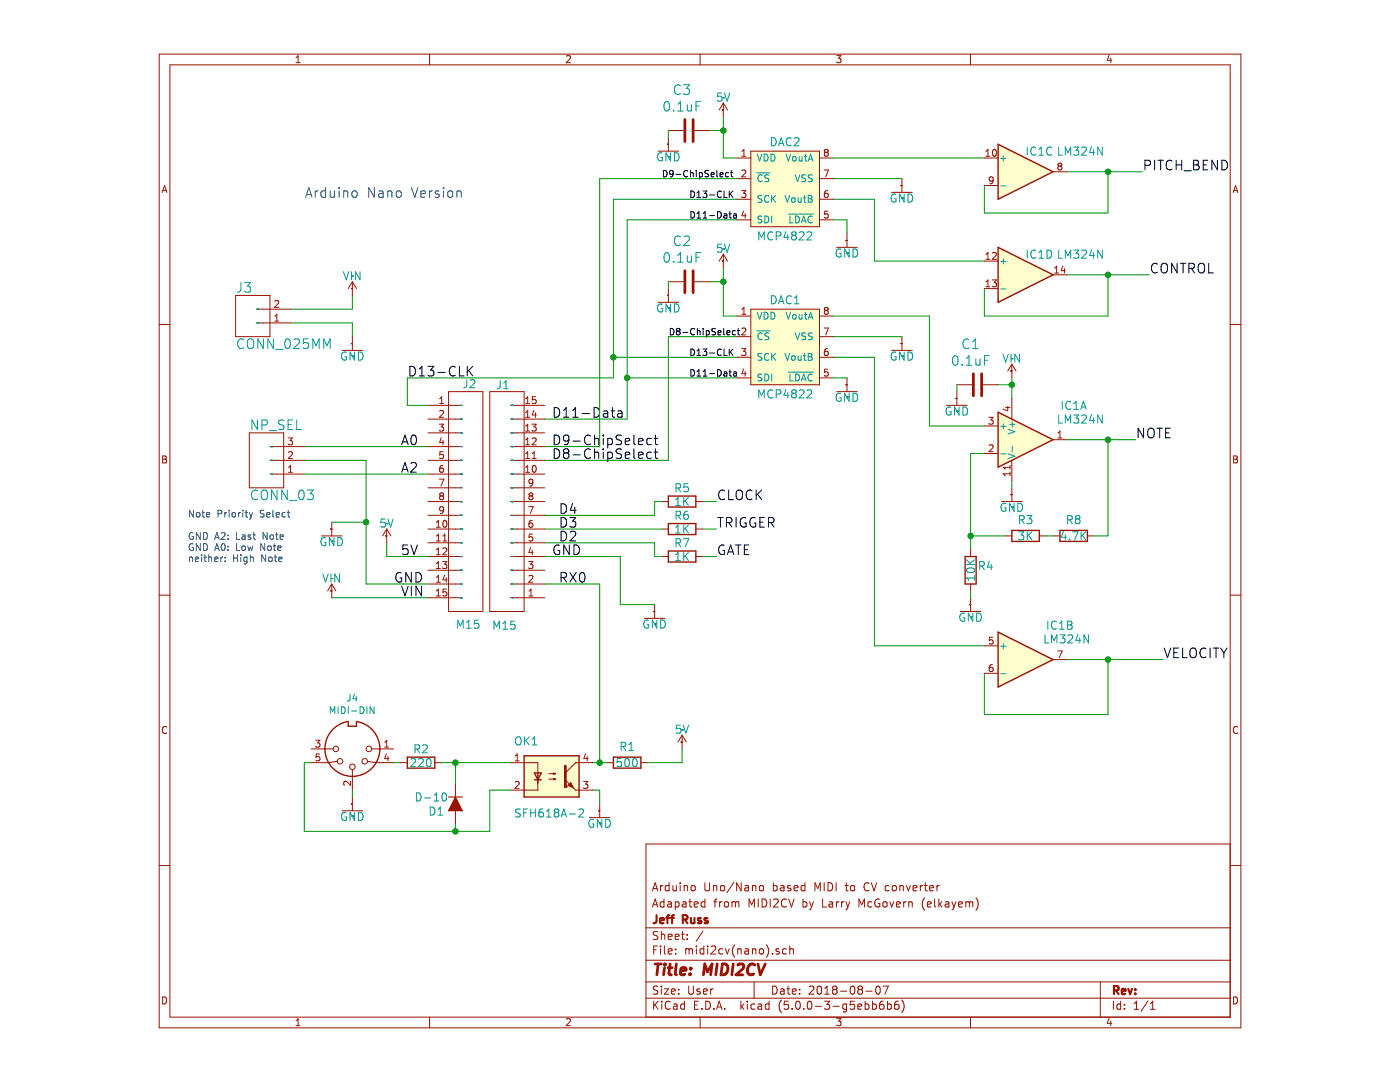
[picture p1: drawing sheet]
EESchema Schematic File Version 4
LIBS:midi2cv(nano)-cache
EELAYER 26 0
EELAYER END
$Descr User 8661 7874
encoding utf-8
Sheet 1 1
Title "MIDI2CV"
Date "2018-08-07"
Rev ""
Comp "Jeff Russ"
Comment1 "Adapated from MIDI2CV by Larry McGovern (elkayem)"
Comment2 "Arduino Uno/Nano based MIDI to CV converter"
Comment3 ""
Comment4 ""
$EndDescr
Wire Wire Line
	3200 4250 3600 4250
Wire Wire Line
	3600 4250 3600 5550
Text Label 3300 4250 0    70   ~ 0
RX0
Wire Wire Line
	4200 5550 4200 5450
Wire Wire Line
	4500 1950 4500 2050
Wire Wire Line
	4500 2050 4500 2300
Wire Wire Line
	4500 2300 4600 2300
Wire Wire Line
	4400 2050 4500 2050
Connection ~ 4500 2050
Wire Wire Line
	4500 850  4500 950 
Wire Wire Line
	4500 950  4500 1150
Wire Wire Line
	4500 1150 4600 1150
Wire Wire Line
	4400 950  4500 950 
Connection ~ 4500 950 
Wire Wire Line
	2050 3950 2050 4050
Wire Wire Line
	2050 4050 2350 4050
Text Label 2150 4050 0    70   ~ 0
5V
Wire Wire Line
	3550 5750 3600 5750
Wire Wire Line
	3600 5750 3600 5850
Wire Wire Line
	5300 1300 5800 1300
Wire Wire Line
	5300 2450 5800 2450
Wire Wire Line
	5300 1600 5400 1600
Wire Wire Line
	5400 1600 5400 1700
Wire Wire Line
	5300 2750 5400 2750
Wire Wire Line
	3200 4050 3750 4050
Wire Wire Line
	3750 4050 3750 4400
Text Label 3250 4050 0    70   ~ 0
GND
Wire Wire Line
	1350 2350 1800 2350
Wire Wire Line
	1800 2350 1800 2450
Wire Wire Line
	1900 4250 2350 4250
Wire Wire Line
	1450 3350 1900 3350
Text Label 2100 4250 0    70   ~ 0
GND
Wire Wire Line
	1500 5550 1450 5550
Wire Wire Line
	1450 5550 1450 6050
Wire Wire Line
	2100 5550 2150 5550
Wire Wire Line
	3800 2750 3800 3050
Wire Wire Line
	3800 2750 3800 1600
Wire Wire Line
	3800 1600 4600 1600
Wire Wire Line
	3800 2750 4600 2750
Text Label 3250 3050 0    70   ~ 0
D11-Data
Connection ~ 3800 2750
Wire Wire Line
	3700 1450 4600 1450
Wire Wire Line
	3700 2600 4600 2600
Text Label 2200 2750 0    70   ~ 0
D13-CLK
Wire Wire Line
	4600 2450 4100 2450
Wire Wire Line
	4100 2450 4100 3350
Wire Wire Line
	4100 3350 3200 3350
Text Label 3250 3350 0    70   ~ 0
D8-ChipSelect
Wire Wire Line
	4600 1300 3600 1300
Wire Wire Line
	3600 3250 3200 3250
Text Label 3250 3250 0    70   ~ 0
D9-ChipSelect
Wire Wire Line
	7000 3200 7300 3200
Wire Wire Line
	7500 3200 7300 3200
Wire Wire Line
	7300 3900 7300 3200
Connection ~ 7300 3200
Text Label 7500 3200 0    70   ~ 0
NOTE
Wire Wire Line
	6400 3300 6300 3300
Wire Wire Line
	6300 3900 6550 3900
Wire Wire Line
	6300 4000 6300 3900
Connection ~ 6300 3900
Wire Wire Line
	1650 4350 2350 4350
Text Label 2150 4350 0    70   ~ 0
VIN
Wire Wire Line
	6600 2900 6600 2800
Wire Wire Line
	6600 2800 6600 2750
Wire Wire Line
	6500 2800 6600 2800
Connection ~ 6600 2800
Wire Wire Line
	1350 2250 1800 2250
Wire Wire Line
	1800 2250 1800 2150
Wire Wire Line
	3200 3950 4000 3950
Text Label 3300 3950 0    70   ~ 0
D2
Text Label 3300 3850 0    70   ~ 0
D3
Wire Wire Line
	3200 3750 4000 3750
Text Label 3300 3750 0    70   ~ 0
D4
Wire Wire Line
	4350 3650 4450 3650
Text Label 4450 3650 0    70   ~ 0
CLOCK
Wire Wire Line
	4350 3850 4450 3850
Text Label 4450 3850 0    70   ~ 0
TRIGGER
Wire Wire Line
	4350 4050 4450 4050
Text Label 4450 4050 0    70   ~ 0
GATE
Wire Wire Line
	5300 2600 5600 2600
Wire Wire Line
	5600 2600 5600 4700
Wire Wire Line
	5600 4700 6400 4700
Wire Wire Line
	7000 4800 7300 4800
Wire Wire Line
	7700 4800 7300 4800
Wire Wire Line
	7300 4800 7300 5200
Wire Wire Line
	7300 5200 6400 5200
Wire Wire Line
	6400 5200 6400 4900
Connection ~ 7300 4800
Text Label 7700 4800 0    70   ~ 0
VELOCITY
Wire Wire Line
	5300 1150 6400 1150
Wire Wire Line
	7000 1250 7300 1250
Wire Wire Line
	7550 1250 7300 1250
Wire Wire Line
	7300 1250 7300 1550
Wire Wire Line
	7300 1550 6400 1550
Wire Wire Line
	6400 1550 6400 1350
Connection ~ 7300 1250
Text Label 7550 1250 0    70   ~ 0
PITCH_BEND
Wire Wire Line
	7000 2000 7300 2000
Wire Wire Line
	7600 2000 7300 2000
Wire Wire Line
	7300 2000 7300 2300
Wire Wire Line
	7300 2300 6400 2300
Wire Wire Line
	6400 2300 6400 2100
Connection ~ 7300 2000
Text Label 7600 2000 0    70   ~ 0
CONTROL
Wire Wire Line
	5300 2300 6000 2300
Wire Wire Line
	6000 2300 6000 3100
Wire Wire Line
	6000 3100 6400 3100
Wire Wire Line
	5300 1450 5600 1450
Wire Wire Line
	5600 1450 5600 1900
Wire Wire Line
	5600 1900 6400 1900
Wire Wire Line
	1450 3250 2350 3250
Text Label 2150 3250 0    70   ~ 0
A0
Text Label 2150 3450 0    70   ~ 0
A2
$Comp
L Isolator:SFH617A-2X017T OK1
U 1 0 6B28BCFFDA224995
P 3250 5650
F 0 "OK1" H 2975 5875 59  0000 L BNN
F 1 "SFH618A-2" H 2975 5350 59  0000 L BNN
F 2 "midi2cv:DIP4" H 3250 5650 50  0001 C CNN
F 3 "" H 3250 5650 50  0001 C CNN
	1    3250 5650
	1    0    0    -1  
$EndComp
$Comp
L midi2cv:MCP4822 DAC1
U 1 0 1D900215E3905EBE
P 4950 2450
F 0 "DAC1" H 4950 2750 59  0000 C TNN
F 1 "MCP4822" H 4950 2000 59  0000 C BNN
F 2 "midi2cv:SOCKET-08" H 4950 2450 50  0001 C CNN
F 3 "" H 4950 2450 50  0001 C CNN
	1    4950 2450
	1    0    0    -1  
$EndComp
$Comp
L midi2cv:MCP4822 DAC2
U 1 0 3DA1A44EB251FBF8
P 4950 1300
F 0 "DAC2" H 4950 1600 59  0000 C TNN
F 1 "MCP4822" H 4950 850 59  0000 C BNN
F 2 "midi2cv:SOCKET-08" H 4950 1300 50  0001 C CNN
F 3 "" H 4950 1300 50  0001 C CNN
	1    4950 1300
	1    0    0    -1  
$EndComp
$Comp
L Device:R R1
U 1 0 F9A4582C116FFAC8
P 3800 5550
F 0 "R1" V 3650 5550 59  0000 C TNN
F 1 "500" V 3800 5550 59  0000 C CNN
F 2 "midi2cv:0207_10" H 3800 5550 50  0001 C CNN
F 3 "" H 3800 5550 50  0001 C CNN
	1    3800 5550
	0    1    1    0   
$EndComp
$Comp
L midi2cv:5V #SUPPLY01
U 1 0 3091F2699BB82FD5
P 4200 5450
F 0 "#SUPPLY01" H 4200 5450 50  0001 C CNN
F 1 "5V" H 4200 5560 59  0000 C BNN
F 2 "" H 4200 5450 50  0001 C CNN
F 3 "" H 4200 5450 50  0001 C CNN
	1    4200 5450
	1    0    0    -1  
$EndComp
$Comp
L midi2cv:GND #GND01
U 1 0 BD537C42A7315E89
P 3600 5950
F 0 "#GND01" H 3600 5950 50  0001 C CNN
F 1 "GND" H 3600 5940 59  0000 C TNN
F 2 "" H 3600 5950 50  0001 C CNN
F 3 "" H 3600 5950 50  0001 C CNN
	1    3600 5950
	1    0    0    -1  
$EndComp
$Comp
L Device:R R2
U 1 0 A65BC6C9EC36843A
P 2300 5550
F 0 "R2" V 2200 5550 59  0000 C CNN
F 1 "220" V 2300 5550 59  0000 C CNN
F 2 "midi2cv:0207_10" H 2300 5550 50  0001 C CNN
F 3 "" H 2300 5550 50  0001 C CNN
	1    2300 5550
	0    1    1    0   
$EndComp
$Comp
L Device:D_ALT D1
U 1 0 D8C79AE1DA5D11AB
P 2550 5850
F 0 "D1" V 2603 5772 59  0000 R CNN
F 1 "D-10" V 2500 5800 59  0000 R CNN
F 2 "midi2cv:D-10" H 2550 5850 50  0001 C CNN
F 3 "" H 2550 5850 50  0001 C CNN
	1    2550 5850
	0    1    1    0   
$EndComp
$Comp
L midi2cv:GND #GND02
U 1 0 AB5AB1D6C92C8F3B
P 1800 5900
F 0 "#GND02" H 1800 5900 50  0001 C CNN
F 1 "GND" H 1800 5890 59  0000 C TNN
F 2 "" H 1800 5900 50  0001 C CNN
F 3 "" H 1800 5900 50  0001 C CNN
	1    1800 5900
	1    0    0    -1  
$EndComp
$Comp
L midi2cv:GND #GND03
U 1 0 3178D5F9E2B99DEF
P 5800 2550
F 0 "#GND03" H 5800 2550 50  0001 C CNN
F 1 "GND" H 5800 2540 59  0000 C TNN
F 2 "" H 5800 2550 50  0001 C CNN
F 3 "" H 5800 2550 50  0001 C CNN
	1    5800 2550
	1    0    0    -1  
$EndComp
$Comp
L midi2cv:GND #GND04
U 1 0 382A82296AE2E73F
P 5800 1400
F 0 "#GND04" H 5800 1400 50  0001 C CNN
F 1 "GND" H 5800 1390 59  0000 C TNN
F 2 "" H 5800 1400 50  0001 C CNN
F 3 "" H 5800 1400 50  0001 C CNN
	1    5800 1400
	1    0    0    -1  
$EndComp
$Comp
L midi2cv:GND #GND05
U 1 0 DAC017DF6CC61BFB
P 5400 2850
F 0 "#GND05" H 5400 2850 50  0001 C CNN
F 1 "GND" H 5400 2840 59  0000 C TNN
F 2 "" H 5400 2850 50  0001 C CNN
F 3 "" H 5400 2850 50  0001 C CNN
	1    5400 2850
	1    0    0    -1  
$EndComp
$Comp
L midi2cv:GND #GND06
U 1 0 217C813E6DBAC010
P 5400 1800
F 0 "#GND06" H 5400 1800 50  0001 C CNN
F 1 "GND" H 5400 1790 59  0000 C TNN
F 2 "" H 5400 1800 50  0001 C CNN
F 3 "" H 5400 1800 50  0001 C CNN
	1    5400 1800
	1    0    0    -1  
$EndComp
$Comp
L midi2cv:5V #SUPPLY02
U 1 0 FEF199DE7668A807
P 4500 1950
F 0 "#SUPPLY02" H 4500 1950 50  0001 C CNN
F 1 "5V" H 4500 2060 59  0000 C BNN
F 2 "" H 4500 1950 50  0001 C CNN
F 3 "" H 4500 1950 50  0001 C CNN
	1    4500 1950
	1    0    0    -1  
$EndComp
$Comp
L midi2cv:5V #SUPPLY03
U 1 0 CA375A159BCD8B80
P 4500 850
F 0 "#SUPPLY03" H 4500 850 50  0001 C CNN
F 1 "5V" H 4500 960 59  0000 C BNN
F 2 "" H 4500 850 50  0001 C CNN
F 3 "" H 4500 850 50  0001 C CNN
	1    4500 850 
	1    0    0    -1  
$EndComp
$Comp
L Amplifier_Operational:LM324 IC1
U 1 0 40716F7D70C115B1
P 6700 3200
F 0 "IC1" H 7050 3450 59  0000 C CNN
F 1 "LM324N" H 7100 3350 59  0000 C CNN
F 2 "midi2cv:DIL14" H 6700 3200 50  0001 C CNN
F 3 "" H 6700 3200 50  0001 C CNN
	1    6700 3200
	1    0    0    -1  
$EndComp
$Comp
L Device:R R3
U 1 0 E219DFC9CCAB38A2
P 6700 3900
F 0 "R3" V 6550 3900 59  0000 C TNN
F 1 "3K" V 6700 3900 59  0000 C CNN
F 2 "midi2cv:0207_10" H 6700 3900 50  0001 C CNN
F 3 "" H 6700 3900 50  0001 C CNN
	1    6700 3900
	0    1    1    0   
$EndComp
$Comp
L Device:R R4
U 1 0 ADF76707DBC21EDB
P 6300 4150
F 0 "R4" H 6350 4150 59  0000 L BNN
F 1 "10K" V 6300 4150 59  0000 C CNN
F 2 "midi2cv:0207_10" H 6300 4150 50  0001 C CNN
F 3 "" H 6300 4150 50  0001 C CNN
	1    6300 4150
	1    0    0    -1  
$EndComp
$Comp
L midi2cv:GND #GND07
U 1 0 34945832E923FEC
P 6300 4450
F 0 "#GND07" H 6300 4450 50  0001 C CNN
F 1 "GND" H 6300 4440 59  0000 C TNN
F 2 "" H 6300 4450 50  0001 C CNN
F 3 "" H 6300 4450 50  0001 C CNN
	1    6300 4450
	1    0    0    -1  
$EndComp
$Comp
L Amplifier_Operational:LM324 IC1
U 5 0 40716F7D70C115A1
P 6700 3200
F 0 "IC1" H 6800 3325 59  0001 L BNN
F 1 "LM324N" H 6800 3000 59  0001 L BNN
F 2 "midi2cv:DIL14" H 6700 3200 50  0001 C CNN
F 3 "" H 6700 3200 50  0001 C CNN
	5    6700 3200
	1    0    0    -1  
$EndComp
$Comp
L midi2cv:GND #GND08
U 1 0 980D51DDD5805D3F
P 6600 3650
F 0 "#GND08" H 6600 3650 50  0001 C CNN
F 1 "GND" H 6600 3640 59  0000 C TNN
F 2 "" H 6600 3650 50  0001 C CNN
F 3 "" H 6600 3650 50  0001 C CNN
	1    6600 3650
	1    0    0    -1  
$EndComp
$Comp
L midi2cv:VIN #SUPPLY04
U 1 0 B89FD94E0A61E534
P 1650 4350
F 0 "#SUPPLY04" H 1650 4350 50  0001 C CNN
F 1 "VIN" H 1650 4460 59  0000 C BNN
F 2 "" H 1650 4350 50  0001 C CNN
F 3 "" H 1650 4350 50  0001 C CNN
	1    1650 4350
	1    0    0    -1  
$EndComp
$Comp
L midi2cv:VIN #SUPPLY05
U 1 0 29F0F4D064E24A77
P 6600 2750
F 0 "#SUPPLY05" H 6600 2750 50  0001 C CNN
F 1 "VIN" H 6600 2860 59  0000 C BNN
F 2 "" H 6600 2750 50  0001 C CNN
F 3 "" H 6600 2750 50  0001 C CNN
	1    6600 2750
	1    0    0    -1  
$EndComp
$Comp
L midi2cv:GND #GND09
U 1 0 D0B7135E158B4DC7
P 1650 3900
F 0 "#GND09" H 1650 3900 50  0001 C CNN
F 1 "GND" H 1650 3890 59  0000 C TNN
F 2 "" H 1650 3900 50  0001 C CNN
F 3 "" H 1650 3900 50  0001 C CNN
	1    1650 3900
	1    0    0    -1  
$EndComp
$Comp
L midi2cv:GND #GND010
U 1 0 AA0D2878EE95B960
P 4000 4500
F 0 "#GND010" H 4000 4500 50  0001 C CNN
F 1 "GND" H 4000 4490 59  0000 C TNN
F 2 "" H 4000 4500 50  0001 C CNN
F 3 "" H 4000 4500 50  0001 C CNN
	1    4000 4500
	1    0    0    -1  
$EndComp
$Comp
L midi2cv:5V #SUPPLY06
U 1 0 2129DAB5137BDED3
P 2050 3950
F 0 "#SUPPLY06" H 2050 3950 50  0001 C CNN
F 1 "5V" H 2050 4060 59  0000 C BNN
F 2 "" H 2050 3950 50  0001 C CNN
F 3 "" H 2050 3950 50  0001 C CNN
	1    2050 3950
	1    0    0    -1  
$EndComp
$Comp
L Device:R R5
U 1 0 5EE288339D27C8B9
P 4200 3650
F 0 "R5" V 4100 3650 59  0000 C CNN
F 1 "1K" V 4200 3650 59  0000 C CNN
F 2 "midi2cv:0207_10" H 4200 3650 50  0001 C CNN
F 3 "" H 4200 3650 50  0001 C CNN
	1    4200 3650
	0    1    1    0   
$EndComp
$Comp
L Device:R R6
U 1 0 5C40CB01719EC536
P 4200 3850
F 0 "R6" V 4100 3850 59  0000 C CNN
F 1 "1K" V 4200 3850 59  0000 C CNN
F 2 "midi2cv:0207_10" H 4200 3850 50  0001 C CNN
F 3 "" H 4200 3850 50  0001 C CNN
	1    4200 3850
	0    1    1    0   
$EndComp
$Comp
L Device:R R7
U 1 0 A8E0C5FD23ED3AB9
P 4200 4050
F 0 "R7" V 4100 4050 59  0000 C CNN
F 1 "1K" V 4200 4050 59  0000 C CNN
F 2 "midi2cv:0207_10" H 4200 4050 50  0001 C CNN
F 3 "" H 4200 4050 50  0001 C CNN
	1    4200 4050
	0    1    1    0   
$EndComp
$Comp
L Device:C C1
U 1 0 24498BA92B08E60C
P 6350 2800
F 0 "C1" V 6640 2850 70  0000 C CNN
F 1 "0.1uF" V 6519 2850 70  0000 C CNN
F 2 "midi2cv:CAP-PTH-SMALL-KIT" H 6350 2800 50  0001 C CNN
F 3 "" H 6350 2800 50  0001 C CNN
	1    6350 2800
	0    -1   -1   0   
$EndComp
$Comp
L midi2cv:GND #GND011
U 1 0 C52137E8DE30151E
P 6200 2950
F 0 "#GND011" H 6200 2950 50  0001 C CNN
F 1 "GND" H 6200 2940 59  0000 C TNN
F 2 "" H 6200 2950 50  0001 C CNN
F 3 "" H 6200 2950 50  0001 C CNN
	1    6200 2950
	1    0    0    -1  
$EndComp
$Comp
L Device:C C2
U 1 0 9E5A4EEE6A2D04C9
P 4250 2050
F 0 "C2" V 4540 2100 70  0000 C CNN
F 1 "0.1uF" V 4419 2100 70  0000 C CNN
F 2 "midi2cv:CAP-PTH-SMALL-KIT" H 4250 2050 50  0001 C CNN
F 3 "" H 4250 2050 50  0001 C CNN
	1    4250 2050
	0    -1   -1   0   
$EndComp
$Comp
L midi2cv:GND #GND012
U 1 0 294C7E6CE480151F
P 4100 2200
F 0 "#GND012" H 4100 2200 50  0001 C CNN
F 1 "GND" H 4100 2190 59  0000 C TNN
F 2 "" H 4100 2200 50  0001 C CNN
F 3 "" H 4100 2200 50  0001 C CNN
	1    4100 2200
	1    0    0    -1  
$EndComp
$Comp
L Device:C C3
U 1 0 5C6E95AF4273D202
P 4250 950
F 0 "C3" V 4540 1000 70  0000 C CNN
F 1 "0.1uF" V 4419 1000 70  0000 C CNN
F 2 "midi2cv:CAP-PTH-SMALL-KIT" H 4250 950 50  0001 C CNN
F 3 "" H 4250 950 50  0001 C CNN
	1    4250 950 
	0    -1   -1   0   
$EndComp
$Comp
L midi2cv:GND #GND014
U 1 0 39169144A1A53D2B
P 4100 1100
F 0 "#GND014" H 4100 1100 50  0001 C CNN
F 1 "GND" H 4100 1090 59  0000 C TNN
F 2 "" H 4100 1100 50  0001 C CNN
F 3 "" H 4100 1100 50  0001 C CNN
	1    4100 1100
	1    0    0    -1  
$EndComp
$Comp
L Amplifier_Operational:LM324 IC1
U 2 0 40716F7D70C115BD
P 6700 4800
F 0 "IC1" H 6950 5050 59  0000 C CNN
F 1 "LM324N" H 7000 4950 59  0000 C CNN
F 2 "midi2cv:DIL14" H 6700 4800 50  0001 C CNN
F 3 "" H 6700 4800 50  0001 C CNN
	2    6700 4800
	1    0    0    -1  
$EndComp
$Comp
L Amplifier_Operational:LM324 IC1
U 3 0 40716F7D70C115B9
P 6700 1250
F 0 "IC1" H 6800 1400 59  0000 C CNN
F 1 "LM324N" H 7100 1400 59  0000 C CNN
F 2 "midi2cv:DIL14" H 6700 1250 50  0001 C CNN
F 3 "" H 6700 1250 50  0001 C CNN
	3    6700 1250
	1    0    0    -1  
$EndComp
$Comp
L Amplifier_Operational:LM324 IC1
U 4 0 40716F7D70C115A5
P 6700 2000
F 0 "IC1" H 6800 2150 59  0000 C CNN
F 1 "LM324N" H 7100 2150 59  0000 C CNN
F 2 "midi2cv:DIL14" H 6700 2000 50  0001 C CNN
F 3 "" H 6700 2000 50  0001 C CNN
	4    6700 2000
	1    0    0    -1  
$EndComp
$Comp
L Device:R R8
U 1 0 515396650EB1C79C
P 7050 3900
F 0 "R8" V 6900 3900 59  0000 C TNN
F 1 "4.7K" V 7050 3900 59  0000 C CNN
F 2 "midi2cv:0207_10" H 7050 3900 50  0001 C CNN
F 3 "" H 7050 3900 50  0001 C CNN
	1    7050 3900
	0    1    1    0   
$EndComp
$Comp
L midi2cv:CONN_025MM J3
U 1 0 37AB1F6883A3164B
P 1050 2350
F 0 "J3" H 950 2570 70  0000 L BNN
F 1 "CONN_025MM" H 950 2160 70  0000 L BNN
F 2 "midi2cv:SCREWTERMINAL-5MM-2" H 1050 2350 50  0001 C CNN
F 3 "" H 1050 2350 50  0001 C CNN
	1    1050 2350
	1    0    0    -1  
$EndComp
$Comp
L midi2cv:VIN #SUPPLY07
U 1 0 4894214BB162DFB5
P 1800 2150
F 0 "#SUPPLY07" H 1800 2150 50  0001 C CNN
F 1 "VIN" H 1800 2260 59  0000 C BNN
F 2 "" H 1800 2150 50  0001 C CNN
F 3 "" H 1800 2150 50  0001 C CNN
	1    1800 2150
	1    0    0    -1  
$EndComp
$Comp
L midi2cv:GND #GND013
U 1 0 E57BDAA378C00C8D
P 1800 2550
F 0 "#GND013" H 1800 2550 50  0001 C CNN
F 1 "GND" H 1800 2540 59  0000 C TNN
F 2 "" H 1800 2550 50  0001 C CNN
F 3 "" H 1800 2550 50  0001 C CNN
	1    1800 2550
	1    0    0    -1  
$EndComp
$Comp
L midi2cv:CONN_03 NP_SEL
U 1 0 1CE47E9A461FB792
P 1150 3350
F 0 "NP_SEL" H 1050 3570 70  0000 L BNN
F 1 "CONN_03" H 1050 3060 70  0000 L BNN
F 2 "midi2cv:1X03" H 1150 3350 50  0001 C CNN
F 3 "" H 1150 3350 50  0001 C CNN
	1    1150 3350
	1    0    0    -1  
$EndComp
Text Notes 600  4100 0    50   ~ 0
Note Priority Select\n\nGND A2: Last Note\nGND A0: Low Note\nneither: High Note
Wire Wire Line
	4000 3750 4000 3650
Wire Wire Line
	4000 3950 4000 4050
Wire Wire Line
	6300 3300 6300 3900
Wire Wire Line
	3600 5550 3550 5550
Text Notes 1450 1450 0    71   ~ 0
Arduino Nano Version
Wire Wire Line
	3600 1300 3600 3250
Wire Wire Line
	3200 3050 3800 3050
Wire Wire Line
	3700 2750 2200 2750
Wire Wire Line
	4000 4400 3750 4400
Wire Wire Line
	1900 3350 1900 3800
Wire Wire Line
	1900 3800 1650 3800
Connection ~ 1900 3800
Wire Wire Line
	1900 3800 1900 4250
Text Label 4100 2450 0    47   ~ 0
D8-ChipSelect
Text Label 4250 2600 0    47   ~ 0
D13-CLK
Text Label 4250 1600 0    47   ~ 0
D11-Data
Text Label 4250 2750 0    47   ~ 0
D11-Data
Text Label 4050 1300 0    47   ~ 0
D9-ChipSelect
Text Label 4250 1450 0    47   ~ 0
D13-CLK
$Comp
L Connector:DIN-5_180degree J4
U 1 1
P 1800 5450
F 0 "J4" H 1800 5083 50  0000 C CNN
F 1 "MIDI-DIN" H 1800 5174 50  0000 C CNN
F 2 "" H 1800 5450 50  0001 C CNN
F 3 "http://www.mouser.com/ds/2/18/40_c091_abd_e-75918.pdf" H 1800 5450 50  0001 C CNN
	1    1800 5450
	-1   0    0    1   
$EndComp
Wire Wire Line
	1800 5750 1800 5800
Wire Wire Line
	2450 5550 2550 5550
Wire Wire Line
	1450 6050 2550 6050
Wire Wire Line
	2550 6050 2550 6000
Wire Wire Line
	2550 5700 2550 5550
Connection ~ 2550 5550
Wire Wire Line
	2550 5550 2950 5550
Wire Wire Line
	2550 6050 2800 6050
Wire Wire Line
	2800 6050 2800 5750
Wire Wire Line
	2800 5750 2950 5750
Connection ~ 2550 6050
Wire Wire Line
	4000 3650 4050 3650
Wire Wire Line
	3200 3850 4050 3850
Wire Wire Line
	4000 4050 4050 4050
Wire Wire Line
	3650 5550 3600 5550
Connection ~ 3600 5550
Wire Wire Line
	4200 5550 3950 5550
Wire Wire Line
	6850 3900 6900 3900
Wire Wire Line
	7200 3900 7300 3900
Wire Wire Line
	6300 4300 6300 4350
Wire Wire Line
	6600 3500 6600 3550
Wire Wire Line
	6200 2800 6200 2850
Wire Wire Line
	4100 950  4100 1000
Wire Wire Line
	4100 2050 4100 2100
Connection ~ 3700 2600
Wire Wire Line
	3700 2600 3700 2750
Wire Wire Line
	3700 1450 3700 2600
$Comp
L midi2cv:M15 J2
U 1 1
P 2750 3650
F 0 "J2" H 2900 2800 59  0000 R CNN
F 1 "M15" H 2950 4550 59  0000 R CNN
F 2 "" H 2750 3650 50  0001 C CNN
F 3 "" H 2750 3650 50  0001 C CNN
	1    2750 3650
	-1   0    0    1   
$EndComp
$Comp
L midi2cv:M15 J1
U 1 1
P 2800 3650
F 0 "J1" H 2950 4500 59  0000 R CNN
F 1 "M15" H 3000 2750 59  0000 R CNN
F 2 "" H 2800 3650 50  0001 C CNN
F 3 "" H 2800 3650 50  0001 C CNN
	1    2800 3650
	1    0    0    -1  
$EndComp
Wire Wire Line
	1450 3450 2350 3450
Wire Wire Line
	2200 2750 2200 2950
Wire Wire Line
	2200 2950 2350 2950
$EndSCHEMATC
